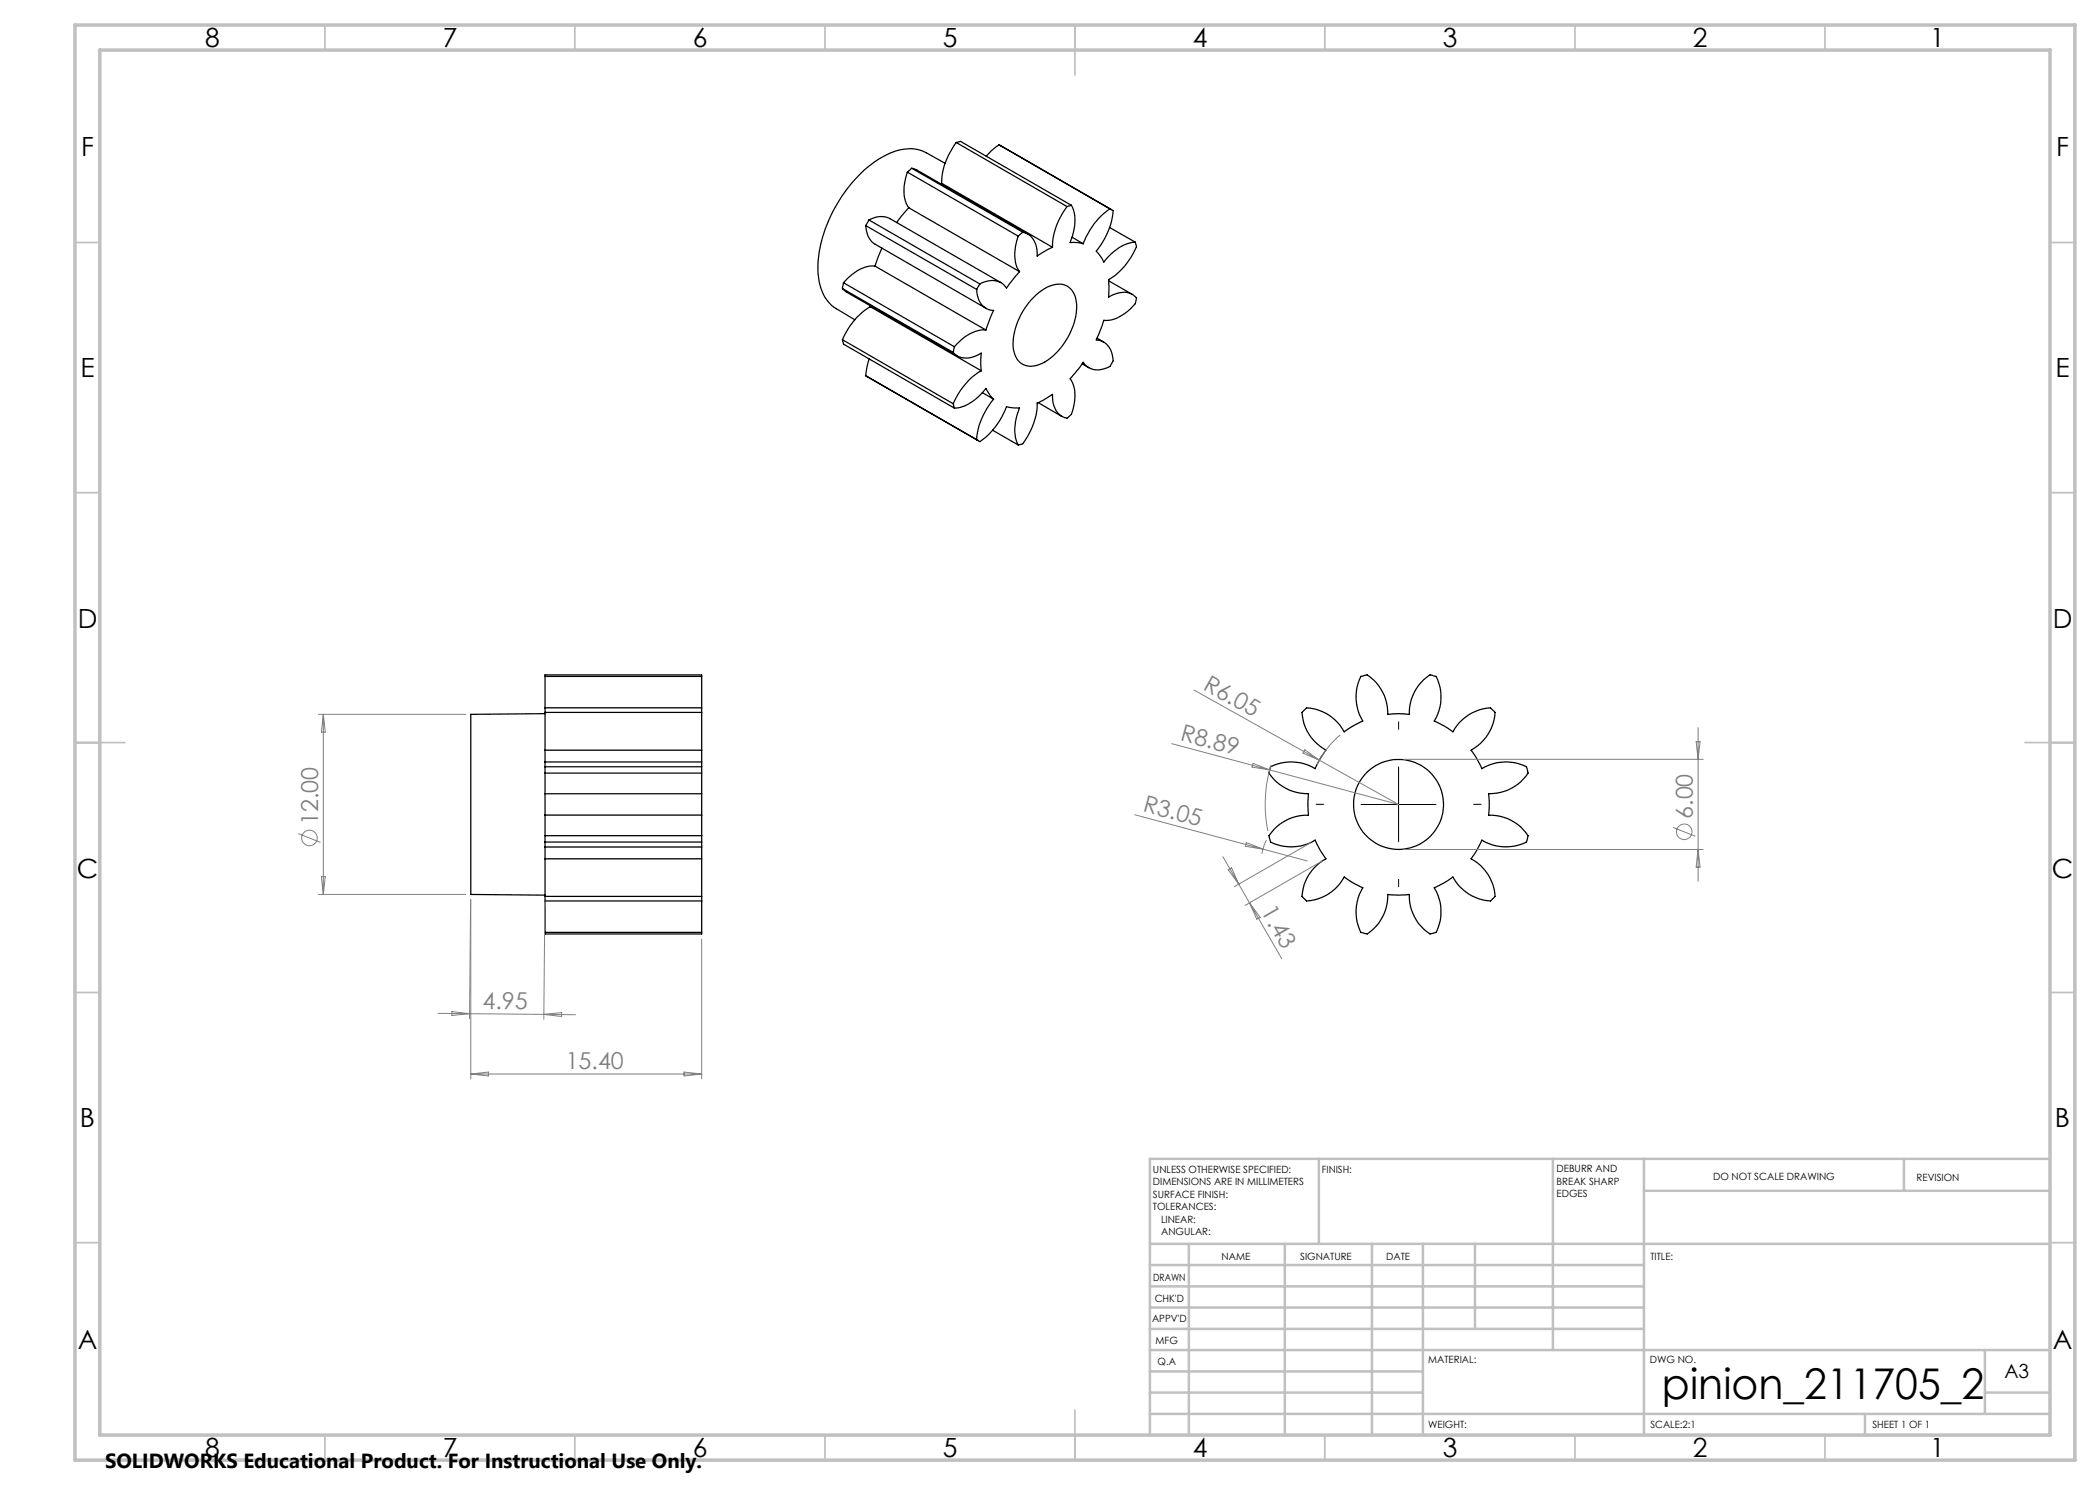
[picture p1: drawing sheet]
<svg xmlns="http://www.w3.org/2000/svg" width="420mm" height="297mm" viewBox="0 0 420 297" stroke-linecap="round" stroke-linejoin="round" font-family="sans-serif">
<g fill="none" stroke="#000" stroke-width=".25">
<path d="M181.5 34.4a8 8 0 0 0 .3 7.2M181.5 34.4l22.2 12.8M182.4 33.7l-.9 .7M182.4 33.7l1 .3 22.2 12.8M182.4 33.7l22.1 12.7M188.3 36.7l22.2 12.8M188.3 36.7l-.2 .1M189 32.7l-3.8-2.2a8.9 8.9 0 0 0-8.7 .9 28.1 28.1 0 0 0-12.8 19.9 11.6 11.6 0 0 0 2.1 9.3l.9 .8 4.3 2.6M191.2 28.5a14 14 0 0 0-2.9 8.2M191.2 28.5l.9-.2 22.2 12.8M191.2 28.5l22.2 12.8M199.8 29l-1.6 1.2-1 1.1"/>
<path d="M199.8 29l.3 .1M199.8 29l22.5 12.9M168.5 57.7l.8 .7 22.2 12.8M168.5 57.7l22.1 12.8M168.7 56.5l-.2 1.2M168.7 56.5l22.2 12.9M173.1 45.1a4.4 4.4 0 0 0 1.9 3.8l22.2 12.8M173.1 45.1l22.2 12.8M173.8 44l-.7 1.1M173.8 44a4.4 4.4 0 0 1 4.2-.3l22.2 12.8M173.8 44l22.2 12.8M175 53.2a7.1 7.1 0 0 0-5.8 2.8l-.5 .5"/>
<path d="M175 53.2l22.2 12.8M176.4 49.6l-1.4 3.6M181.8 41.6l-2.4 2.9M181.8 41.6l22.1 12.7M195.3 57.9a3.9 3.9 0 0 0 2.9 4.2h.5l-1.5 3.9M196 56.8l-.7 1.1M203.7 47.2a7.7 7.7 0 0 0 .2 7.1M203.9 54.3l-2.6 3.3a3.8 3.8 0 0 0-5.3-.8M204.5 46.4l-.8 .8M204.5 46.4a4.2 4.2 0 0 1 2.9 4.8l3.1-1.7M206.7 59.5a6.9 6.9 0 0 1 5.9-2.6 4.2 4.2 0 0 1 2.7 4.6 14 14 0 0 1-6.8 11.2 3.7 3.7 0 0 1-5.3-1.3 9.3 9.3 0 0 1 .6-7.7l1.1-2zM213.4 41.3a13.6 13.6 0 0 0-2.9 8.2"/>
<path d="M214.3 41.1l-.9 .2M214.3 41.1a8.8 8.8 0 0 1-.3 7.4h1.4l1.2 .3M214.4 47.4l2.2 1.4M221.7 56.2l4.7 2.7M221.9 45.5l5.1 2.9M227 48.4l.3 .8a13.4 13.4 0 0 1-5.6 6.7v3.5a4.4 4.4 0 0 1 5.3-.1l.3 .3v.3a2.69 2.69 0 0 1-1.2 1.9 6.9 6.9 0 0 1-5.3 2.3l-1.5 3.9a3.6 3.6 0 0 1 3.3 3.6v.6l-.1 .3a2.19 2.19 0 0 1-2.1 1.4 3.4 3.4 0 0 1-3.8-1.4l-2.6 3.2a7.7 7.7 0 0 1 .1 7.4 1.17 1.17 0 0 1-1.9 0 4.9 4.9 0 0 1-1.7-4.2l-1.9 1.2-1.2 .5a13.1 13.1 0 0 1-3 8.2l-.7 .2M227 48.4a8.8 8.8 0 0 0-6.2 4l-.5-.9-1-1.3a15 15 0 0 0 3.3-8.1l-.5-.3a13.6 13.6 0 0 0-5.5 7M168.5 67.9l.2 .9 22.2 12.8M168.5 67.9l22.1 12.8M173.1 75.1l22.6 13M173.1 75.1l22.2 12.8M173.8 71.8l-.3 1.3-.4 2"/>
<path d="M174.1 61.3a13.7 13.7 0 0 0-5.6 6.6M174.1 61.3l22.2 12.9M174.1 61.1v.2M190.6 70.5a3.9 3.9 0 0 0 5.1 .4l.6-.3-.2 1.4 .2 2.2M190.9 69.4l-.3 1.1M196.3 74.2a14 14 0 0 0-5.7 6.5M196.5 78.5l2.2 1.3M197.2 66a7.8 7.8 0 0 0-6.3 3.4M198.7 79.8a14.3 14.3 0 0 0-3.4 8.1M198.7 79.8l-.7-.7-.8-1.4a8.9 8.9 0 0 1-6.3 3.9M216.4 72.8l1.4 .8M219.4 67.6l1.3 .8"/>
<path d="M190.6 80.7l.3 .9M195.3 87.9l.6 .4a13.5 13.5 0 0 0 5.4-7l1.6 .3h1a8.8 8.8 0 0 0-.2 7.4M198.5 86l5.2 3M207.6 80.5l4.8 2.8M109 135.3v6.3M109 135.3v-.3h31.3v.3M109 135.3h31.3M140.3 135.3v6.3M109 154.6v4.1M109 153.3v1.3M109 152.4v.9M109 141.6v.9"/>
<path d="M109 142.5v7.5M109 142.7l-14.8 .2v36l14.8 .1M109 158.7v4.4M109 150v2.4M109 158.7h31.3M109 152.4h31.3M109 154.6h31.3M109 153.3h31.3M109 141.6h31.3M109 142.5h31.3M109 150h31.3M140.3 154.6v4.1"/>
<path d="M140.3 153.3v1.3M140.3 152.4v.9M140.3 141.6v.9M140.3 142.5v7.5M140.3 158.7v4.4M140.3 150v2.4M260.5 142.4l.7-.7a5.2 5.2 0 0 1 3.1 .6 9.1 9.1 0 0 1 4.6 4.1l1.8-1.2 1.9-1a9.3 9.3 0 0 1-.4-8.9l1.2-.3a9.3 9.3 0 0 1 4.2 7.9l2.1-.2 2.2 .2a9.1 9.1 0 0 1 4.1-7.9l1.2 .3a9.3 9.3 0 0 1-.4 8.9l2 1 1.8 1.2a9.1 9.1 0 0 1 7.5-4.8l.9 .9a9.2 9.2 0 0 1-4.8 7.5l.9 1.3 1.3 2.4a9.3 9.3 0 0 1 8.9-.4l.3 1.3a9.2 9.2 0 0 1-7.9 4.1l.2 1.6-.2 2.8a9.1 9.1 0 0 1 7.9 4l-.3 1.3a9.3 9.3 0 0 1-8.9-.4l-1 2-1.2 1.8a9.1 9.1 0 0 1 4.8 7.5l-.9 .9a9.1 9.1 0 0 1-7.5-4.8l-1.8 1.2-2 .9a9.3 9.3 0 0 1 .4 9l-1.2 .3a9.1 9.1 0 0 1-4.1-7.9l-2.2 .1-2.1-.1a9.3 9.3 0 0 1-4.2 7.9l-1.2-.3a9.3 9.3 0 0 1 .4-9l-1.9-.9-1.8-1.2a9.1 9.1 0 0 1-7.6 4.8l-.9-.9a9.1 9.1 0 0 1 4.8-7.5l-1.2-1.8-1-2a9.3 9.3 0 0 1-8.9 .4l-.3-1.3a9.2 9.2 0 0 1 7.9-4l-.1-1.7 .1-2.7a9.3 9.3 0 0 1-7.9-4.1l.3-1.3a9.3 9.3 0 0 1 8.9 .4l1.3-2.4 .9-1.3a9.2 9.2 0 0 1-4.8-7.5zM109 167.1v-4.1h31.3v4.1M109 167.1v1.3M109 168.4v1M109 179.3v.9M109 171.8v7.5"/>
<path d="M109 169.4v2.4M109 169.4h31.3M109 167.1h31.3M109 168.4h31.3M109 179.3h31.3M109 171.8h31.3M140.3 167.1v1.3M140.3 168.4v1M140.3 179.3v.9M140.3 171.8v7.5M140.3 169.4v2.4M109 180.2v6.3"/>
<path d="M109 186.5v.3h31.3v-.3M109 180.2h31.3M109 186.5h31.3M140.3 180.2v6.3"/>
<circle cx="279.7" cy="160.9" r="9"/>
</g>
<g fill="none" stroke="#808080" stroke-width=".2">
<path d="M238.8 138l25.1 14M63.7 142.9h29.4M64.7 142.9v36M64.7 142.9l.4 3.5h-.8zM234.4 148.7l19.5 5.3M250.6 152.7l3.3 1.3-3.5-.6zM254.2 153a27.1 27.1 0 0 0-.6 13.2M260.9 150l3 2-3.3-1.4zM263.9 152l15.8 8.9-25.8-6.9M268 147a18.4 18.4 0 0 0-4.6 5.9M280.7 151.9h59.9M339.2 148.3h.8l-.4 3.6z"/>
<path d="M339.6 145.5v30.7M59.7 166.7l4.4 1.8M63.7 178.9h29.4M64.3 175.3h.8l-.4 3.6zM94.1 179.9l-.2 23.8M94.2 179.9v35.9M226.9 162.9l25.7 6.9M244.6 171.3l11.8 20.5M245.6 174l.7-.4 1.5 3.2zM249.3 168.5l3.3 1.3-3.5-.5zM252.6 169.8l8.8 2.4M253.3 168l-.5 1-.4 1.8"/>
<path d="M262.2 168.5l-15.3 8.8M264.3 172.3l-15.3 8.8M280.7 169.9h59.9M334.6 165.5l4.5 1.7M339.6 169.9l.4 3.5h-.8zM109 180l-.2 23.9M140.3 187.8v28M249.9 180.6l2.1 2.9-.6 .3zM87.6 202.7h6.3M90.4 202.3l3.5 .4-3.5 .4zM93.9 202.7l14.9 .2M94.2 214.8h46.1"/>
<path d="M94.2 214.8l3.5-.4v.8zM108.8 202.9h6.3M108.8 202.9l3.5-.4v.8zM136.8 214.4l3.5 .4-3.5 .4z"/>
<circle cx="61.9" cy="167.6" r="1.56"/>
<circle cx="336.8" cy="166.4" r="1.56"/>
</g>
<path d="M279.7 145.9v-1.5M264.7 160.9h-1.5M279.7 175.9v1.5M294.7 160.9h1.5" fill="none" stroke="#000" stroke-width=".2" stroke-dasharray="15.2 1.3 1.3 1.3"/>
<path d="M279.7 153.4v15M272.2 160.9h15" fill="none" stroke="#000" stroke-width=".2"/>
<g fill="none" stroke="#c0c0c0" stroke-width=".35">
<path d="M65 5v5M115 5v5M165 5v5M215 5v10M265 5v5M315 5v5M365 5v5M15 48.5h5M410 48.5h5M15 98.5h5M410 98.5h5M15 148.5h10"/>
<path d="M405 148.5h10M15 198.5h5M410 198.5h5M15 248.5h5M410 248.5h5M65 287v5M115 287v5M165 287v5M215 282v10M265 287v5M315 287v5M365 287v5"/>
</g>
<g fill="none" stroke="#c0c0c0" stroke-width=".5">
<path d="M263.8 231.8v17M310.6 231.8v38.2M328.8 231.8v55.2M328.8 238.2h81.2M380.8 231.8v6.4M410 231.8h-180v55.2M230 248.8h180M230 257.3h98.8M230 253h98.8M237.8 248.8v38.2M257 248.8v38.2M274.4 248.8v38.2"/>
<path d="M284.6 248.8v38.2M295 248.8v17M230 265.8h98.8M230 261.5h98.8M230 278.5h54.6M230 274.3h54.6M230 270h180M397 278.5h13M397 270v12.8M230 282.8h180M373 282.8v4.2"/>
</g>
<path d="M15 5h400v287h-400zM20 10h390v277h-390z" fill="none" stroke="#c0c0c0" stroke-width=".7"/>
<text font-size="8.5" x="332.4" y="279.7">pinion_211705_2</text>
<g font-size="5.3">
<text x="41" y="9.5">8</text>
<text x="88.5" y="9.5">7</text>
<text x="138.5" y="9.5">6</text>
<text x="188.5" y="9.5">5</text>
<text x="238.5" y="9.5">4</text>
<text x="288.5" y="9.5">3</text>
<text x="338.5" y="9.5">2</text>
<text x="386" y="9.5">1</text>
<text x="16.2" y="31.2">F</text>
<text x="411.2" y="31.2">F</text>
<text x="16.1" y="75.5">E</text>
<text x="411.1" y="75.5">E</text>
<text x="15.5" y="125.5">D</text>
<text x="410.5" y="125.5">D</text>
<text x="15.4" y="175.5">C</text>
<text x="410.4" y="175.5">C</text>
<text x="16" y="225.5">B</text>
<text x="411" y="225.5">B</text>
<text x="15.5" y="269.7">A</text>
<text x="410.5" y="269.7">A</text>
<text x="41" y="291.5">8</text>
<text x="88.5" y="291.5">7</text>
<text x="138.5" y="291.5">6</text>
<text x="188.5" y="291.5">5</text>
<text x="238.5" y="291.5">4</text>
<text x="288.5" y="291.5">3</text>
<text x="338.5" y="291.5">2</text>
<text x="386" y="291.5">1</text>
</g>
<g font-size="4.7" fill="#808080">
<text x="240.4" y="137.8" transform="rotate(29 240.4 137.8)">R6.05</text>
<text x="235.9" y="148.1" transform="rotate(15 235.9 148.1)">R8.89</text>
<text x="63.6" y="165" transform="rotate(-90 63.6 165)">12.00</text>
<text x="228.5" y="162.3" transform="rotate(15 228.5 162.3)">R3.05</text>
<text x="338.6" y="163.8" transform="rotate(-90 338.6 163.8)">6.00</text>
<text x="252.1" y="182.3" transform="rotate(60 252.1 182.3)">1.43</text>
<text x="96.5" y="201.7" transform="rotate(1 96.5 201.7)">4.95</text>
<text x="113.1" y="213.8">15.40</text>
</g>
<text font-size="4.1" x="21" y="293.7">SOLIDWORKS Educational Product. For Instructional Use Only.</text>
<text font-size="3.9" x="400.9" y="275.5">A3</text>
<g font-size="2">
<text x="230.6" y="234.6">UNLESS OTHERWISE SPECIFIED:</text>
<text x="230.6" y="237.1">DIMENSIONS ARE IN MILLIMETERS</text>
<text x="230.6" y="239.6">SURFACE FINISH:</text>
<text x="264.4" y="234.6">FINISH:</text>
<text x="311.3" y="234.5">DEBURR AND</text>
<text x="311.3" y="237">BREAK SHARP</text>
<text x="311.3" y="239.5">EDGES</text>
<text x="342.6" y="236">DO NOT SCALE DRAWING</text>
<text x="383.3" y="236.2">REVISION</text>
<text x="230.6" y="242.1">TOLERANCES:</text>
<text x="232.2" y="244.6">LINEAR:</text>
<text x="232.2" y="247.1">ANGULAR:</text>
<text x="244.3" y="252">NAME</text>
<text x="260" y="251.9">SIGNATURE</text>
<text x="277.2" y="251.9">DATE</text>
<text x="330.1" y="251.9">TITLE:</text>
<text x="230.6" y="256.1">DRAWN</text>
<text x="230.9" y="260.3">CHK'D</text>
<text x="230.4" y="264.4">APPV'D</text>
<text x="231.1" y="268.8">MFG</text>
<text x="231.5" y="273">Q.A</text>
<text x="285.6" y="272.5">MATERIAL:</text>
<text x="330" y="272.5">DWG NO.</text>
<text x="285.6" y="285.5">WEIGHT:</text>
<text x="330.1" y="285.6">SCALE:2:1</text>
<text x="374.5" y="285.6">SHEET 1 OF 1</text>
</g>
</svg>
